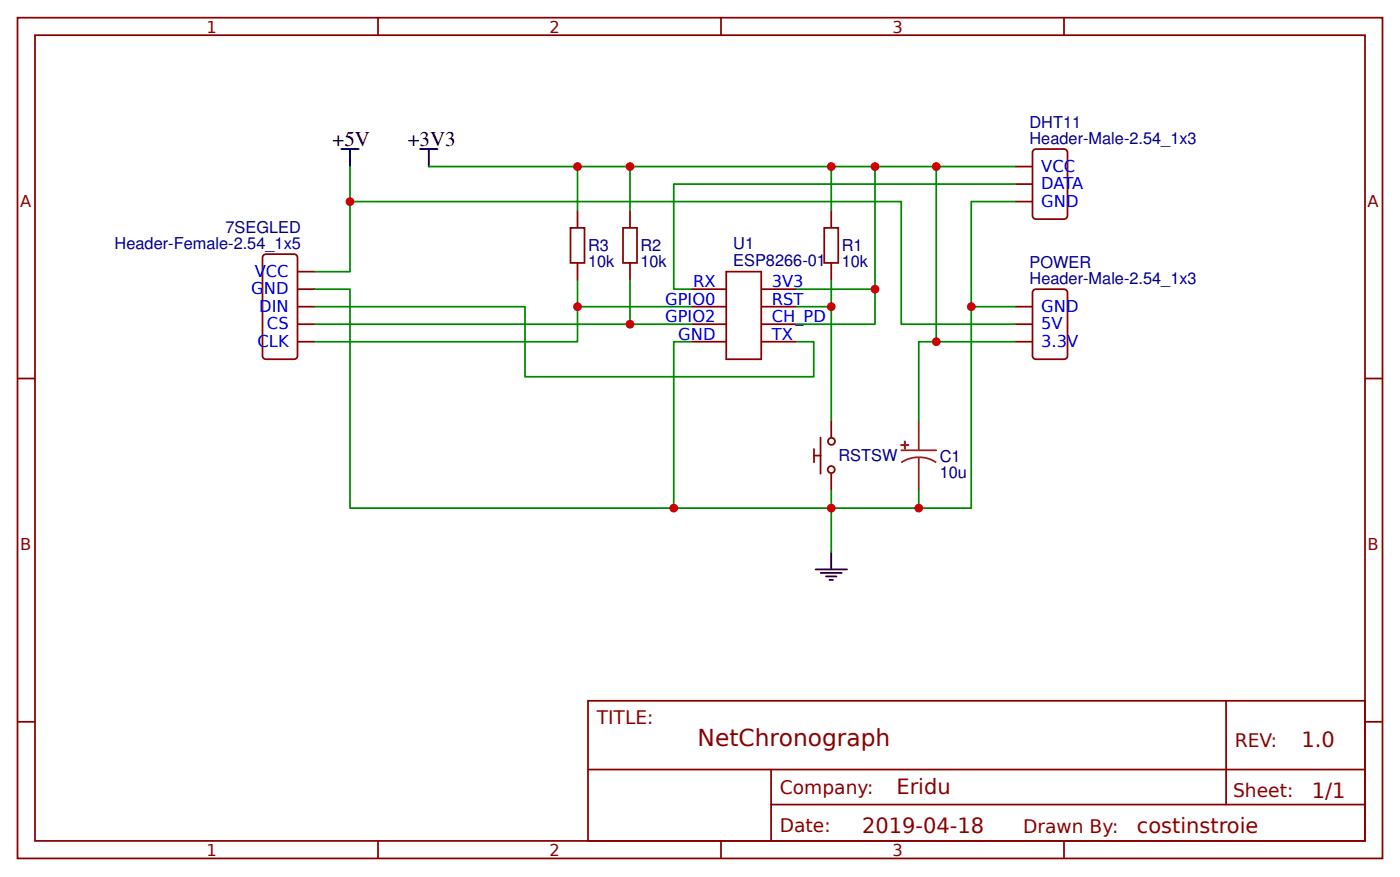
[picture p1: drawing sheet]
<svg xmlns="http://www.w3.org/2000/svg" width="212mm" height="132mm" viewBox="0 0 212 132" stroke-linecap="round" stroke-linejoin="round" font-family="sans-serif">
<g fill="none" stroke="#800" stroke-width=".26">
<path d="M2.6 2.7h206.4v127h-206.4zM5.3 5.3h201.1v121.7h-201.1zM57.1 2.7v2.6M109 2.7v2.6M160.9 2.7v2.6M39.9 38.5l4.5-.1 .5 .3 .1 15-.3 .5-4.5 .1-.4-.3-.1-15.1zM86.3 34.4h2.1v5.3h-2.1zM87.3 31.8v2.6M87.3 39.7v2.7M94.2 34.4h2.1v5.3h-2.1zM95.2 31.8v2.6M95.2 39.7v2.7"/>
<path d="M124.6 34.4h2.1v5.3h-2.1zM125.7 31.8v2.6M125.7 39.7v2.7M153.5 30.5h2.6M153.5 25.2h2.6M153.5 27.8h2.6M156.2 22.8l.4-.3h4.3l.4 .3 .1 9.8-.3 .4-4.5 .1-.4-.3zM2.6 57.2h2.7M45 46.3h2.6M45 49h2.6M45 51.6h2.6M45 43.7h2.6"/>
<path d="M45 41h2.6M104.5 46.3h5.3M104.5 49h5.3M104.5 51.6h5.3M104.5 43.7h5.3M109.8 41h5.3v13.3h-5.3zM115.1 46.3h5.3M115.1 49h5.3M115.1 51.6h5.3M115.1 43.7h5.3M153.5 46.3h2.6M153.5 49h2.6"/>
<path d="M153.5 51.6h2.6M156.4 43.8l4.5-.1 .4 .2 .1 9.8-.3 .5-4.5 .1-.4-.3-.1-9.8zM206.4 57.2h2.6M123.1 67.8v2M123.1 68.8h1M124.1 66.1v5.5M125.7 63.5v2.7M125.7 71.5v2.6M2.6 109h2.7M88.9 105.9h117.5v21.1h-117.5zM88.9 116.2h117.4M116.6 116.2v10.6"/>
<path d="M185.4 105.9v15.6M206.4 109h2.6M57.1 127v2.7M109 127v2.7M116.6 121.5h89.7M160.9 127v2.7"/>
<circle cx="125.7" cy="70.9" r=".53"/>
<circle cx="125.7" cy="66.7" r=".53"/>
</g>
<g fill="none" stroke="#080" stroke-width=".26">
<path d="M52.9 25.2v15.8h-5.3M52.9 30.5h83.4v18.5h17.2M64.8 25.2h22.5M95.2 25.2v6.6M125.7 25.2v6.6M132.3 25.2h-45v6.6M141.6 25.2v26.4h11.9M153.5 27.8h-51.6v15.9h2.6M153.5 25.2h-21.2v18.5h-11.9M153.5 30.5h-6.7v46.3h-21.1v6.6M47.6 43.7h5.3v33.1h49M47.6 46.3h31.8v10.6h43.6v-5.3h-2.6"/>
<path d="M47.6 49h56.9M87.3 42.4v3.9M95.2 42.4v6.6M104.5 51.6h-2.6v25.2h23.8v-2.7M104.5 46.3h-17.2v5.3h-39.7M120.4 46.3h5.3M125.7 42.4v21.1M132.3 43.7v5.3h-11.9M141.6 51.6h-2.7v11.9M146.8 46.3h6.7M138.9 74.1v2.7"/>
</g>
<path d="M51.6 22.5h2.6M52.9 22.5v2.7M63.5 22.5h2.6M64.8 22.5v2.7M123.3 86h4.8M124.1 86.5h3.2M124.9 87.1h1.6M125.4 87.6h.5M125.7 83.4v2.6" fill="none" stroke="#000" stroke-width=".26"/>
<path d="M136.3 68h5.3M138.9 69.1l1.4 .2 1.3 .6M138.9 69.1l-1.4 .2-1.2 .6M138.9 63.5v4.5M138.9 69.1v5" fill="none" stroke="#8d2323" stroke-width=".26"/>
<g fill="#8d2323" stroke="#8d2323" stroke-width=".26">
<path d="M136.3 67.2l1 .1z"/>
<path d="M136.8 66.7v1.1z"/>
</g>
<g fill="#c00">
<circle cx="52.9" cy="30.5" r=".66"/>
<circle cx="141.6" cy="51.6" r=".66"/>
<circle cx="101.9" cy="76.8" r=".66"/>
<circle cx="125.7" cy="76.8" r=".66"/>
<circle cx="95.3" cy="25.2" r=".66"/>
<circle cx="87.3" cy="46.3" r=".66"/>
<circle cx="132.3" cy="43.7" r=".66"/>
<circle cx="132.3" cy="25.2" r=".66"/>
<circle cx="125.7" cy="25.2" r=".66"/>
<circle cx="125.7" cy="46.3" r=".66"/>
<circle cx="87.3" cy="25.2" r=".66"/>
<circle cx="141.6" cy="25.2" r=".66"/>
<circle cx="95.3" cy="49" r=".66"/>
<circle cx="138.9" cy="76.8" r=".66"/>
<circle cx="146.8" cy="46.3" r=".66"/>
</g>
<text font-size="3.5" fill="#800" x="105.5" y="112.6">NetChronograph</text>
<g font-size="3.2">
<text x="50.3" y="22">+5V</text>
<text x="61.6" y="22">+3V3</text>
</g>
<g font-size="3.2" fill="#800">
<text x="196.7" y="112.8">1.0</text>
<text x="135.5" y="120">Eridu</text>
<text x="130.3" y="125.8">2019-04-18</text>
<text x="171.9" y="125.8">costinstroie</text>
<text x="198.3" y="120.5">1/1</text>
</g>
<g font-size="2.8" fill="#800">
<text x="90.2" y="109.3">TITLE:</text>
<text x="186.7" y="112.8">REV:</text>
<text x="117.9" y="119.9">Company:</text>
<text x="117.9" y="125.7">Date:</text>
<text x="154.7" y="125.8">Drawn By:</text>
<text x="186.4" y="120.4">Sheet:</text>
</g>
<g font-size="2.5" fill="#800">
<text x="31.2" y="4.9">1</text>
<text x="83.1" y="4.9">2</text>
<text x="134.9" y="4.9">3</text>
<text x="3" y="31.2">A</text>
<text x="206.8" y="31.2">A</text>
<text x="3" y="83.1">B</text>
<text x="206.8" y="83.1">B</text>
<text x="31.2" y="129.3">1</text>
<text x="83.1" y="129.3">2</text>
<text x="134.9" y="129.3">3</text>
</g>
<g font-size="2.5" fill="#000080">
<text x="155.7" y="21.7">Header-Male-2.54_1x3</text>
<text x="155.7" y="19.3">DHT11</text>
<text x="34.1" y="35.2">7SEGLED</text>
<text x="17.3" y="37.6">Header-Female-2.54_1x5</text>
<text x="88.9" y="40.3">10k</text>
<text x="88.9" y="37.9">R3</text>
<text x="96.8" y="40.3">10k</text>
<text x="96.8" y="37.9">R2</text>
<text x="110.9" y="40.2">ESP8266-01</text>
<text x="110.9" y="37.6">U1</text>
<text x="127.3" y="40.3">10k</text>
<text x="127.3" y="37.9">R1</text>
<text x="155.7" y="40.5">POWER</text>
<text x="155.7" y="42.9">Header-Male-2.54_1x3</text>
<text x="126.8" y="69.6">RSTSW</text>
<text x="142.1" y="69.8">C1</text>
<text x="142.1" y="72.2">10u</text>
</g>
<g font-size="2.5" fill="#00f">
<text x="157.4" y="26">VCC</text>
<text x="157.4" y="28.6">DATA</text>
<text x="157.4" y="31.2">GND</text>
<text x="38.5" y="41.8">VCC</text>
<text x="38" y="44.5">GND</text>
<text x="39.2" y="47.1">DIN</text>
<text x="100.6" y="46.1">GPIO0</text>
<text x="104.8" y="43.4">RX</text>
<text x="116.7" y="46.1">RST</text>
<text x="116.7" y="43.4">3V3</text>
<text x="157.4" y="47.1">GND</text>
<text x="38.9" y="52.4">CLK</text>
<text x="40.4" y="49.8">CS</text>
<text x="100.6" y="48.7">GPIO2</text>
<text x="102.6" y="51.4">GND</text>
<text x="116.7" y="48.7">CH_PD</text>
<text x="116.7" y="51.4">TX</text>
<text x="157.4" y="52.4">3.3V</text>
<text x="157.4" y="49.8">5V</text>
</g>
</svg>
